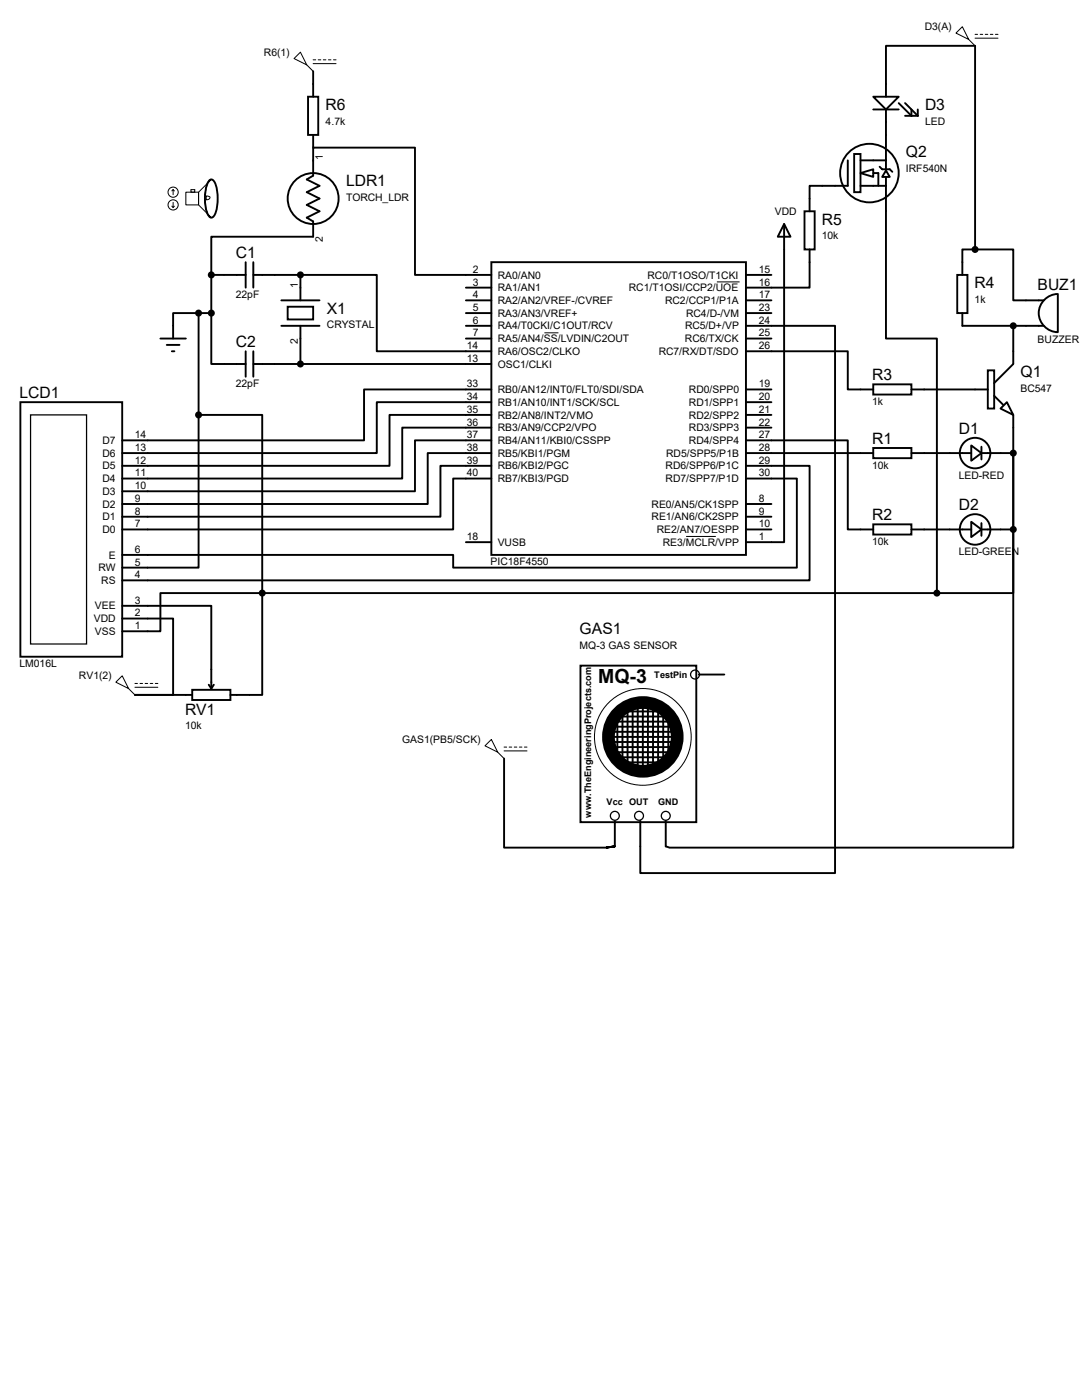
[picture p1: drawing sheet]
<svg xmlns="http://www.w3.org/2000/svg" width="216mm" height="279mm" viewBox="0 0 216 279" stroke-linecap="round" stroke-linejoin="round" font-family="sans-serif">
<g fill="none" stroke="#000" stroke-width=".38">
<path d="M61.5 19.3h2v7.6h-2zM62.5 14.2v5.1M174.2 19.3h5.1l-2.5 2.5zM176.8 19.3v-10.2h17.8v40.7M41.9 35.9l.3-.1a1.58 1.58 0 0 1 1 1.4 9 9 0 0 1-.5 5.9l-.5 .3a1.6 1.6 0 0 1-1-1.4 8.8 8.8 0 0 1 .4-5.8zM62.5 26.9v2.6M169.2 32v5.1h-7.7v5.1M170.4 30.7h1.3v7.7h-1.3zM171.7 34.5l2.5-.7v1.5zM171.7 37.1h5.1M171.7 32h5.1M174.2 34.5h1.1v2.6"/>
<path d="M174.2 21.8h5.1M175.5 33.3l.5 .5h1.5l.6 .5M176.8 34l.7 1.3h-1.5zM176.8 35.3v32.3h10.1v50.8M176.8 21.8v7.7M176.8 29.7v4.1M179.3 20.6l2.6 2.5v-1.3M180.6 20.6l2.5 2.5M180.6 23.1h2.5M183.1 21.8v1.3M42.2 54.9v-7.7h20.3v-3l-1.3-.8 2.6-1.2-2.6-1.3 2.6-1.3-2.6-1.2 2.6-1.3-2.6-1.3 1.3-.7v-5.6h20.3v25.4h15.2M42.2 54.9h6.8"/>
<path d="M42.2 54.9v7.6M49 52.3v5.1M50.5 54.9h9.4M50.5 52.3v5.1M56.1 59.9h7.7M59.9 54.9h15.3v15.2h22.8M59.9 54.9v5M93 57.4h5M93 59.9h5M98 52.3h50.8v58.4h-50.8zM148.8 54.9h5.1M148.8 59.9h5.1"/>
<path d="M156.5 44.7l1.2 2.5h-2.5zM156.5 44.7v63.5h-7.7M160.5 42.2h2.1v7.6h-2.1zM161.5 49.8v7.6h-12.7M191 54.9h2v7.6h-2zM194.6 49.8h-2.6v5.1M194.6 49.8h7.6v10.1h6.1M208.4 59.8a3.8 3.8 0 0 1 2.7-1.1v7.6a3.8 3.8 0 0 1-3.5-2.4 3.8 3.8 0 0 1 .8-4.1zM32 67.6h5.1M33.3 68.8h2.5M34.3 70.1h.5M39.6 62.5h-5.1v5.1"/>
<path d="M39.6 62.5h2.6M39.6 62.5v20.3M42.2 62.5v10.1h6.8M49 70.1v5.1M50.5 72.6h47.5M50.5 70.1v5.1M56.1 65h7.7M57.4 61.2h5.1v2.6h-5.1zM59.9 65v7.6M93 62.5h5M93 65h5M93 67.6h5"/>
<path d="M98 77.7h-25.4v10.2h-48.2M148.8 65h17.8v109.2h-38.8v-10.4M148.8 70.1h20.4v7.6h5M148.8 62.5h5.1M148.8 77.7h5.1M148.8 67.6h5.1M174.2 76.7h7.7v2h-7.7zM181.9 77.7h15.2M192 62.5v2.5h16.3M197.1 73.9h1.3v7.6h-1.3zM198.4 79l1.8 1.8M202.2 65v7.6l-3.8 3.9"/>
<path d="M4.1 80.3h20.3v50.8h-20.3zM39.6 82.8v30.5h-15.2M39.6 82.8h12.7v35.6M98 80.3h-22.8v10.1h-50.8M98 82.8h-20.3v10.2h-53.3M98 85.3h-17.7v10.2h-55.9M98 87.9h-15.2v10.1h-58.4M98 90.4h-12.7v10.2h-60.9M98 93h-10.1v10.1h-63.5M98 95.5h-7.6v10.2h-66M148.8 95.5h10.2v17.8h-68.6v-2.6h-66M148.8 93h12.7v22.8h-137.1"/>
<path d="M148.8 87.9h20.4v17.8h5M148.8 90.4h25.4M148.8 80.3h5.1M148.8 82.8h5.1M148.8 85.3h5.1M174.2 89.4h7.7v2h-7.7zM181.9 90.4h11.9M193.8 88.9l2 1.5-2 1.5zM195.8 90.4h6.4v78.8h-68.6l-.8-.3v-5.1M195.8 89.2v2.5M200.9 80.3l1.3 2.5-2.6-1.3zM202.2 82.8v22.9"/>
<path d="M52.3 118.4h-20.3v7.6h-7.6M52.3 118.4v20.3h-6.3M52.3 118.4h134.6M93 108.2h5M148.8 105.7h5.1M148.8 100.6h5.1M148.8 103.1h5.1M174.2 104.6h7.7v2.1h-7.7zM181.9 105.7h11.9M193.8 104.1l2 1.6-2 1.5zM195.8 105.7h6.4M195.8 104.4v2.5"/>
<path d="M202.2 105.7v12.7h-15.3M24.4 120.9h17.8v16.5M24.4 123.4h10.1v15.3h-7.6h11.5M38.4 137.7h7.6v2h-7.6zM41.7 136.7l.5 .7M42.7 136.7l-.5 .7M115.8 132.8h23.1v31.3h-23.1zM139.4 134.6h5.1M100.6 151.4v17.8h20.3l1.8-.3-1.8 .3 1.8-.3v-5.1M121.7 145h12.2M122.2 147.1h12.7M122.2 146h12.4"/>
<path d="M122.2 148.1h12.4M122.4 144h11.5M122.4 143h10.4M122.4 149.1h11.7M122.9 150.1h11.5M123.2 143.8v5.8M123.4 151.1h9.7M124 142h8.1M124.2 142.2v9.4M124.2 152.1h7.6M125.2 141.7v10.7M126.2 141v11.9"/>
<path d="M127.3 141v12.2M128.3 141v12.2M129.3 141v12.2M130.3 141.2v11.7M131.3 141.7v10.7M132.3 143v8.6M133.3 143.5v7.1"/>
<circle cx="62.5" cy="39.6" r="5.1"/>
<circle cx="173.5" cy="34.5" r="5.8"/>
<circle cx="194.6" cy="90.4" r="3"/>
<circle cx="194.6" cy="105.7" r="3"/>
</g>
<g fill="none" stroke="#000" stroke-width=".2">
<path d="M58.7 11.7l1.2-1.3 1.3 2.6zM61.2 13l1.3 1.2M62.5 11.9h.5M62.5 12.7h4.6M63.5 11.9h.5M64.5 11.9h.5M65.5 11.9h.5M66.5 11.9h.6M192 5.3l1.3 2.6-2.5-1.3zM193.3 7.9l1.3 1.2M194.6 6.9h.5M194.6 7.6h4.5"/>
<path d="M195.6 6.9h.5M196.6 6.9h.5M197.6 6.9h.5M198.6 6.9h.5M34.5 37.8l-.2 .3M34.5 37.8l.3 .3M34.5 37.8v1.1M37.1 38.4h2.5v2.5h-2.5zM38.1 37.8h.8v.6h-.8zM41.1 39.1l.8 .3a.64 .64 0 0 1-.8 .5zM41.9 35.9a7.3 7.3 0 0 0-.7 6.1 1.6 1.6 0 0 0 1 1.4l-2.6-2.5v-2.5l2.6-2.6zM34.3 41.1l.2 .3"/>
<path d="M34.5 40.4v1M34.8 41.1l-.3 .3M143 56.3h4.6M108.6 66.4h2.8M136.9 107.1h5.9M23.1 136.1l1.3-1.2 1.3 2.5zM25.7 137.4l1.2 1.3M26.9 136.4h.5M26.9 137.2h4.6M27.9 136.4h.5M29 136.4h.5M30 136.4h.5"/>
<path d="M31 136.4h.5M96.8 148.8l1.2-1.2 1.3 2.5zM99.3 150.1l1.3 1.3M100.6 149.1h.5M100.6 149.9h4.6M101.6 149.1h.5M102.6 149.1h.5M103.6 149.1h.5M104.6 149.1h.6"/>
<circle cx="34.5" cy="38.4" r="1.02"/>
<circle cx="34.5" cy="40.9" r="1.02"/>
<circle cx="128.3" cy="147.1" r="9.7"/>
</g>
<g fill="#000" stroke="#000" stroke-width=".38">
<circle cx="42.2" cy="54.9" r=".51"/>
<circle cx="59.9" cy="54.9" r=".51"/>
<circle cx="194.6" cy="49.8" r=".51"/>
<circle cx="39.6" cy="62.5" r=".51"/>
<circle cx="42.2" cy="62.5" r=".51"/>
<circle cx="59.9" cy="72.6" r=".51"/>
<circle cx="202.2" cy="65" r=".51"/>
<circle cx="39.6" cy="82.8" r=".51"/>
<circle cx="202.2" cy="90.4" r=".51"/>
<circle cx="52.3" cy="118.4" r=".51"/>
<circle cx="186.9" cy="118.4" r=".51"/>
<circle cx="202.2" cy="105.7" r=".51"/>
</g>
<g fill="none" stroke="#000" stroke-width=".25">
<path d="M6.1 82.8h11.2v45.7h-11.2z"/>
<circle cx="138.7" cy="134.6" r=".89"/>
<circle cx="122.7" cy="162.8" r=".89"/>
<circle cx="127.5" cy="162.8" r=".89"/>
<circle cx="132.8" cy="162.8" r=".89"/>
</g>
<circle cx="128.3" cy="147.1" r="6.9" fill="none" stroke="#000" stroke-width="2.5"/>
<text font-size="3.9" x="119.3" y="136.4">MQ-3</text>
<g font-size="3.1">
<text x="65" y="22">R6</text>
<text x="184.6" y="22">D3</text>
<text x="180.8" y="31.4">Q2</text>
<text x="69" y="37.2">LDR1</text>
<text x="164" y="44.8">R5</text>
<text x="47.1" y="51.5">C1</text>
<text x="194.5" y="57.5">R4</text>
<text x="207.1" y="57.8">BUZ1</text>
<text x="65.2" y="62.6">X1</text>
<text x="47.1" y="69.3">C2</text>
<text x="174" y="75.9">R3</text>
<text x="203.6" y="75.3">Q1</text>
<text x="3.9" y="79.4">LCD1</text>
<text x="174" y="88.6">R1</text>
<text x="191.3" y="86.5">D1</text>
<text x="191.3" y="101.7">D2</text>
<text x="174" y="103.8">R2</text>
<text x="115.7" y="126.6">GAS1</text>
<text x="36.9" y="142.7">RV1</text>
</g>
<g font-size="2.1">
<text x="52.7" y="11.1">R6(1)</text>
<text x="184.5" y="6.1">D3(A)</text>
<text x="65" y="24.8">4.7k</text>
<text x="184.6" y="24.8">LED</text>
<text x="64.4" y="32" transform="rotate(-90 64.4 32)">1</text>
<text x="180.8" y="34.2">IRF540N</text>
<text x="69" y="40.1">TORCH_LDR</text>
<text x="154.6" y="42.9">VDD</text>
<text x="164" y="47.7">10k</text>
<text x="64.4" y="48.4" transform="rotate(-90 64.4 48.4)">2</text>
<text x="47.1" y="59.5">22pF</text>
<text x="59.4" y="57.4" transform="rotate(-90 59.4 57.4)">1</text>
<text x="94.4" y="54.4">2</text>
<text x="94.4" y="57">3</text>
<text x="94.4" y="59.5">4</text>
<text x="99.3" y="55.6">RA0/AN0</text>
<text x="99.3" y="58.1">RA1/AN1</text>
<text x="125.5" y="58.1">RC1/T1OSI/CCP2/UOE</text>
<text x="129.2" y="55.6">RC0/T1OSO/T1CKI</text>
<text x="151.4" y="54.4">15</text>
<text x="151.4" y="57">16</text>
<text x="151.4" y="59.5">17</text>
<text x="65.2" y="65.5">CRYSTAL</text>
<text x="94.4" y="62.1">5</text>
<text x="94.4" y="64.6">6</text>
<text x="99.3" y="60.7">RA2/AN2/VREF-/CVREF</text>
<text x="99.3" y="63.2">RA3/AN3/VREF+</text>
<text x="99.3" y="65.7">RA4/T0CKI/C1OUT/RCV</text>
<text x="132.7" y="60.7">RC2/CCP1/P1A</text>
<text x="136.7" y="65.7">RC5/D+/VP</text>
<text x="136.9" y="63.2">RC4/D-/VM</text>
<text x="151.4" y="62.1">23</text>
<text x="151.4" y="64.6">24</text>
<text x="194.5" y="60.4">1k</text>
<text x="59.4" y="68.7" transform="rotate(-90 59.4 68.7)">2</text>
<text x="93.2" y="69.7">14</text>
<text x="94.4" y="67.1">7</text>
<text x="99.3" y="68.3">RA5/AN4/SS/LVDIN/C2OUT</text>
<text x="99.3" y="70.8">RA6/OSC2/CLKO</text>
<text x="131.4" y="70.8">RC7/RX/DT/SDO</text>
<text x="136.7" y="68.3">RC6/TX/CK</text>
<text x="151.4" y="67.1">25</text>
<text x="151.4" y="69.7">26</text>
<text x="207.1" y="68.4">BUZZER</text>
<text x="47.1" y="77.3">22pF</text>
<text x="93.2" y="72.2">13</text>
<text x="93.2" y="77.3">33</text>
<text x="99.3" y="73.4">OSC1/CLKI</text>
<text x="151.4" y="77.3">19</text>
<text x="93.2" y="79.8">34</text>
<text x="93.2" y="82.4">35</text>
<text x="99.3" y="78.4">RB0/AN12/INT0/FLT0/SDI/SDA</text>
<text x="99.3" y="81">RB1/AN10/INT1/SCK/SCL</text>
<text x="99.3" y="83.5">RB2/AN8/INT2/VMO</text>
<text x="137.5" y="78.4">RD0/SPP0</text>
<text x="137.5" y="81">RD1/SPP1</text>
<text x="137.5" y="83.5">RD2/SPP2</text>
<text x="151.4" y="79.8">20</text>
<text x="151.4" y="82.4">21</text>
<text x="174" y="80.9">1k</text>
<text x="203.6" y="78.2">BC547</text>
<text x="20.4" y="88.6">D7</text>
<text x="26.9" y="87.5">14</text>
<text x="93.2" y="84.9">36</text>
<text x="93.2" y="87.5">37</text>
<text x="99.3" y="86.1">RB3/AN9/CCP2/VPO</text>
<text x="99.3" y="88.6">RB4/AN11/KBI0/CSSPP</text>
<text x="137.5" y="86.1">RD3/SPP3</text>
<text x="137.5" y="88.6">RD4/SPP4</text>
<text x="151.4" y="84.9">22</text>
<text x="151.4" y="87.5">27</text>
<text x="20.4" y="91.1">D6</text>
<text x="20.4" y="93.7">D5</text>
<text x="26.9" y="90">13</text>
<text x="26.9" y="92.5">12</text>
<text x="26.9" y="95.1">11</text>
<text x="93.2" y="90">38</text>
<text x="93.2" y="92.5">39</text>
<text x="93.2" y="95.1">40</text>
<text x="99.3" y="91.1">RB5/KBI1/PGM</text>
<text x="99.3" y="93.7">RB6/KBI2/PGC</text>
<text x="132.8" y="93.7">RD6/SPP6/P1C</text>
<text x="132.9" y="91.1">RD5/SPP5/P1B</text>
<text x="151.4" y="90">28</text>
<text x="151.4" y="92.5">29</text>
<text x="151.4" y="95.1">30</text>
<text x="174" y="93.5">10k</text>
<text x="191.3" y="95.5">LED-RED</text>
<text x="20.4" y="96.2">D4</text>
<text x="20.4" y="98.8">D3</text>
<text x="20.4" y="101.3">D2</text>
<text x="26.9" y="97.6">10</text>
<text x="26.9" y="100.2">9</text>
<text x="99.3" y="96.2">RB7/KBI3/PGD</text>
<text x="130" y="101.3">RE0/AN5/CK1SPP</text>
<text x="132.8" y="96.2">RD7/SPP7/P1D</text>
<text x="151.4" y="100.2">8</text>
<text x="20.4" y="103.8">D1</text>
<text x="20.4" y="106.4">D0</text>
<text x="26.9" y="102.7">8</text>
<text x="26.9" y="105.2">7</text>
<text x="93.2" y="107.8">18</text>
<text x="130" y="103.8">RE1/AN6/CK2SPP</text>
<text x="131.1" y="106.4">RE2/AN7/OESPP</text>
<text x="151.4" y="102.7">9</text>
<text x="151.4" y="105.2">10</text>
<text x="151.4" y="107.8">1</text>
<text x="21.7" y="111.5">E</text>
<text x="26.9" y="110.3">6</text>
<text x="26.9" y="112.9">5</text>
<text x="97.9" y="112.8">PIC18F4550</text>
<text x="99.3" y="108.9">VUSB</text>
<text x="132.2" y="108.9">RE3/MCLR/VPP</text>
<text x="174" y="108.8">10k</text>
<text x="191.3" y="110.8">LED-GREEN</text>
<text x="19.6" y="114">RW</text>
<text x="20.2" y="116.5">RS</text>
<text x="26.9" y="115.4">4</text>
<text x="18.7" y="124.2">VDD</text>
<text x="18.9" y="121.6">VEE</text>
<text x="26.9" y="125.6">1</text>
<text x="26.9" y="123">2</text>
<text x="26.9" y="120.5">3</text>
<text x="18.9" y="126.7">VSS</text>
<text x="115.7" y="129.5">MQ-3 GAS SENSOR</text>
<text x="3.9" y="133.1">LM016L</text>
<text x="15.7" y="135.6">RV1(2)</text>
<text x="36.9" y="145.6">10k</text>
<text x="80.2" y="148.3">GAS1(PB5/SCK)</text>
</g>
<g font-size="1.8">
<text x="130.6" y="135.3">TestPin</text>
<text x="121" y="160.7">Vcc</text>
<text x="125.6" y="160.7">OUT</text>
<text x="131.3" y="160.7">GND</text>
<text x="117.9" y="163.2" transform="rotate(-90 117.9 163.2)">www.TheEngineeringProjects.com</text>
</g>
</svg>
